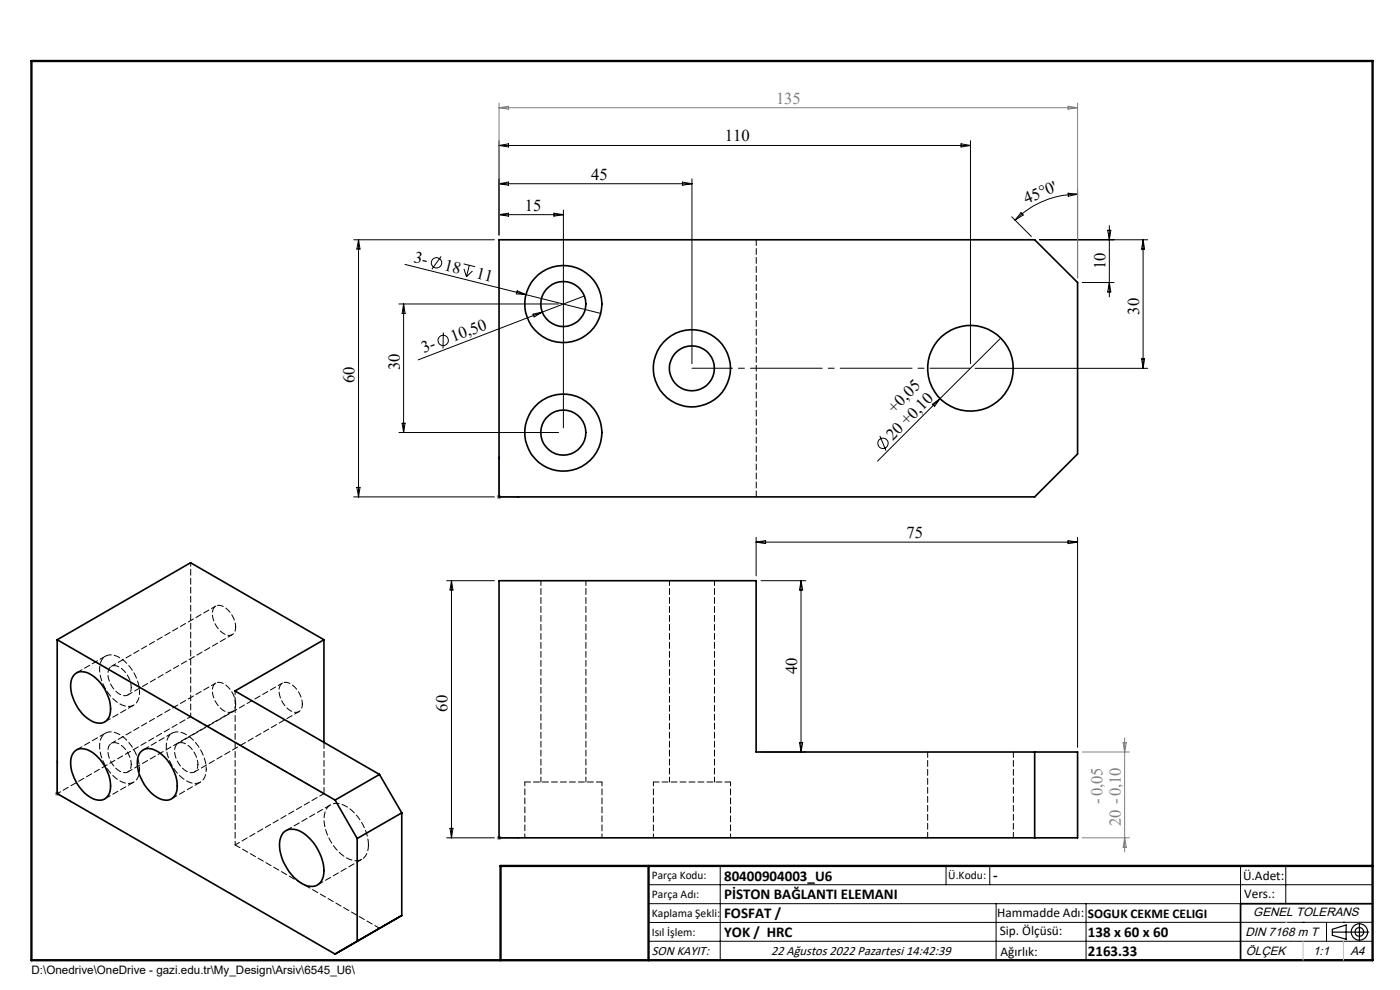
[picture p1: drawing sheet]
<svg xmlns="http://www.w3.org/2000/svg" width="297mm" height="210mm" viewBox="0 0 297 210" stroke-linecap="round" stroke-linejoin="round" font-family="sans-serif">
<g fill="none" stroke="#000" stroke-width=".21">
<path d="M105.9 29.8v20M105.9 30.9l2-.4v.7zM105.9 39l2-.4v.7zM105.9 39h40.9M105.9 30.9h100M144.8 38.6l2 .4-2 .3zM146.8 38v39.1M203.9 30.5l2 .4-2 .3zM205.9 29.8v47.3M75 50.9h29.9M76.1 50.9l.3 1.9h-.7zM76.1 50.9v54.5"/>
<path d="M85.9 56.1l25.7 6.4M93.6 54.4l-2 2.7M98.4 56l2.4 .6M98.4 57l.6 1.7M99.6 56.3l-.6 2.4M100.2 57.5l-1.2 1.2M105.9 45.5h13.6M105.9 45.5l2-.3v.7zM117.5 45.2l2 .3-2 .4zM119.5 44.5v46.3M214.6 46l4.2 4.2M216.6 45.1l.5 .5-1.8 1.1z"/>
<path d="M220.5 50.9h23M226.6 41l2 .2-2 .4zM228.6 41.2a19 19 0 0 0-13.3 5.5M228.6 40.2v18.7M229.6 59.9h6.7M235 48.9h.7l-.4 2zM235.3 47.9v15.1M235.3 59.9l.4 2h-.7zM242.5 50.9v27.2M242.5 50.9l.3 1.9h-.6zM84.6 64.5h33.9M85.6 64.5v27.2"/>
<path d="M85.6 64.5l.3 2h-.6zM94.1 70.5l-.1 3.4M109.7 61.7l1.9 .8-2.1-.2zM111.6 62.5l15.9 4M113.1 66.6l1.9-.4-1.7 1zM115 66.2l-26.3 10.1M124 62.8l-9 3.4M206.9 78.1h36.6M212.3 71.7l-12.9 12.9M242.2 76.1h.6l-.3 2zM84.6 91.7h33.9M85.3 89.8h.6l-.3 1.9z"/>
<path d="M186.7 92.5l1.3 3.1M197.8 85.8l1.6-1.2-1.1 1.6zM199.4 84.6l-13.2 13.2M75 105.4h29.9M75.7 103.4h.7l-.3 2zM160.4 114v8.2M160.4 115h68.2M160.4 115l2-.3v.6zM226.6 114.7l2 .3-2 .3zM228.6 114v44.5M94.8 123.2h10.1M95.8 123.2l.3 2h-.6z"/>
<path d="M95.8 123.2v54.5M161.4 123.2h9.6M169.9 123.2v36.3M169.9 123.2l.4 2h-.7zM161.4 159.5h9.6M169.6 157.5h.7l-.4 2zM94.8 177.7h10.1M95.5 175.7h.6l-.3 2zM137.6 187.7h153.6M137.6 191.7h153.6M137.6 199.7h153.6M152.8 183.7v20"/>
<path d="M200.7 183.7v4M210 183.7v4M211.3 191.7v12M230.4 191.7v12M263.2 183.7v20M272.8 183.7v8M276.4 195.6h.1M281.4 195.6v4.1M285 195.6h.1M291.2 195.6l-153.6 .1"/>
<circle cx="92.6" cy="55.7" r="1.1"/>
<circle cx="94" cy="72.2" r="1.09"/>
<circle cx="187.3" cy="94" r="1.09"/>
</g>
<g fill="none" stroke="#000" stroke-width=".25">
<path d="M282.6 197.7h7.8M282.6 197.1l3-.9v3l-3-.8zM288.4 195.8v3.8M106.2 203.7h185"/>
<circle cx="288.4" cy="197.7" r="1.74"/>
<circle cx="288.4" cy="197.7" r=".93"/>
</g>
<path d="M105.9 96.8l.1 .5h-.2zM105.9 96.8v8.6h4.3M109.7 105.3l.5 .1-.5 .1zM12.1 161.4l.1 .3h-.1zM12.1 161.4v6.9l3.1 1.8M14.9 169.9l.3 .2-.3-.1zM105.8 177.7h.2zM105.9 177.7h.1M105.9 177.7h4.3M110.2 177.7h-.5h.5" fill="none" stroke="#00f" stroke-width=".21"/>
<g fill="none" stroke="#808080" stroke-width=".21">
<path d="M105.9 21.9v27.9M105.9 22.9h122.7M105.9 22.9l2-.4v.7zM226.6 22.5l2 .4-2 .3zM228.6 21.9v37M105.4 105.4h1M105.5 105l.7 .8M105.9 104.9v1M106.2 105l-.7 .8M229.6 159.5h10M238.3 157.5h.6l-.3 2zM238.6 156.5v24.2"/>
<path d="M11.6 168.3h1.1M11.8 168l.7 .7M12.1 167.8v1.1M12.5 168l-.7 .7M105.4 177.7h1M105.5 177.4l.7 .7M105.9 177.2v1M106.2 177.4l-.7 .7M229.6 177.7h10M238.6 177.7l.3 2h-.6z"/>
</g>
<path d="M205.9 78.1h-59.1" fill="none" stroke="#000" stroke-width=".21" stroke-dasharray="15.2 1.3 1.3 1.3" stroke-dashoffset="6.6"/>
<path d="M291.2 191.7h-28v12" fill="none" stroke="#000" stroke-width=".35"/>
<path d="M6.7 12.9h284.5v190.8h-284.5zM137.6 183.7v20M291.2 183.7h-185v20" fill="none" stroke="#000" stroke-width=".5"/>
<path d="M276.4 199.7v4M285 199.7v4" fill="none" stroke="#c0c0c0" stroke-width=".21"/>
<path d="M272.8 195.6h.1" fill="none" stroke="#c0c0c0" stroke-width=".25"/>
<g fill="#00f">
<path d="M109.7 105.3l.5 .1-.5 .1zM105.9 96.8l.1 .5h-.2z"/>
<path d="M109.7 177.7h.5zM105.8 177.7h.2z"/>
<path d="M14.9 169.9l.3 .2-.3-.1zM12.1 161.4l.1 .3h-.1z"/>
</g>
<g fill="none" stroke="#000" stroke-width=".35">
<path d="M105.9 50.9h113.6l9.1 9v36.4l-9.1 9.1h-113.6zM12.1 135.7l59 34M12.1 135.7v32.6l59 34.1 14.1-8.2M12.1 135.7l28.3-16.3 28.3 16.3M68.7 135.7l-18.9 10.9 30.7 17.7M68.7 135.7v21.8M105.9 123.2h54.5v36.3h68.2v18.2h-122.7zM15.7 143.1a2.9 2.9 0 0 1 3.9 .2 8.9 8.9 0 0 1 3.7 8.3 2.36 2.36 0 0 1-3.7 1.5 9.1 9.1 0 0 1-4.5-8.5zM15.7 159.5a2.95 2.95 0 0 1 3.9 .1 9 9 0 0 1 3.7 8.3 2.36 2.36 0 0 1-3.7 1.5 9.1 9.1 0 0 1-4.5-8.5zM29.9 159.5a2.5 2.5 0 0 1 3.3-.2 8.9 8.9 0 0 1 4.3 8.6 2.38 2.38 0 0 1-3.7 1.5 9.1 9.1 0 0 1-4.6-8.5l.4-1zM219.5 159.5v18.2M60 176.7a3.1 3.1 0 0 1 4.2-.1 10.4 10.4 0 0 1 4.5 8.7 2.76 2.76 0 0 1-1.6 2.6 2.76 2.76 0 0 1-2.9-.4 10.2 10.2 0 0 1-4.8-9.2z"/>
<path d="M71.1 169.7l4.7 8.2M75.8 177.9v21.8l9.4-5.5M80.5 164.3l-9.4 5.4M80.5 164.3l4.7 8.1M85.2 172.4l-9.4 5.5M85.2 172.4v21.8"/>
<circle cx="119.5" cy="64.5" r="4.8"/>
<circle cx="119.5" cy="64.5" r="8.2"/>
<circle cx="146.8" cy="78.1" r="4.8"/>
<circle cx="146.8" cy="78.1" r="8.2"/>
<circle cx="205.9" cy="78.1" r="9.1"/>
<circle cx="119.5" cy="91.8" r="4.8"/>
<circle cx="119.5" cy="91.8" r="8.2"/>
</g>
<path d="M160.4 50.8v54.6M22.4 139.2l-6.2 3.5M22.2 153.1l6.2-3.5M22.4 155.5l-6.2 3.6M36.5 155.5l-6.1 3.6M68.7 157.4v10.9M22.2 169.4l6.2-3.5M36.4 169.4l6.1-3.5M70.1 170.7l-9.4 5.5M78.2 179.2a10 10 0 0 0-5.8-8.6 2.7 2.7 0 0 0-3.7 2.8 10.1 10.1 0 0 0 5.5 8.9 2.67 2.67 0 0 0 3.9-2.4l.1-.7M67.4 187.7l9.4-5.4" fill="none" stroke="#000" stroke-width=".21" stroke-dasharray="1.3 .6"/>
<path d="M196.8 159.5v18.2M49.9 179.2l30.6 17.7M127.7 165.9h-16.4M155 165.9h-16.4M215 177.7v-18.2" fill="none" stroke="#000" stroke-width=".21" stroke-dasharray="1.3 .6" stroke-dashoffset=".1"/>
<path d="M50 133a5.1 5.1 0 0 0-3.3-4.6 1.61 1.61 0 0 0-1.6 2.3 5 5 0 0 0 3.3 4.1 1.44 1.44 0 0 0 1.6-1.8M27.8 145.8a1.51 1.51 0 0 1-.7 1.6 1.51 1.51 0 0 1-1.7-.2 5.1 5.1 0 0 1-2.4-5.1 1.61 1.61 0 0 1 2.8-.3 5.5 5.5 0 0 1 2 4M50 149.4a5.1 5.1 0 0 0-3.3-4.7 1.61 1.61 0 0 0-1.6 2.3 5 5 0 0 0 3.3 4.1 1.44 1.44 0 0 0 1.6-1.7M64.1 149.4a5.1 5.1 0 0 0-3.3-4.7 1.61 1.61 0 0 0-1.6 2.3 5 5 0 0 0 3.3 4.1 1.44 1.44 0 0 0 1.6-1.7M27.8 162.1a1.51 1.51 0 0 1-.7 1.6 1.51 1.51 0 0 1-1.7-.1 5.1 5.1 0 0 1-2.4-5.2 1.61 1.61 0 0 1 2.8-.3 5.5 5.5 0 0 1 2 4M42 162.1a1.51 1.51 0 0 1-.7 1.6 1.51 1.51 0 0 1-1.8-.1 5.1 5.1 0 0 1-2.3-5.2 1.61 1.61 0 0 1 2.7-.3 5.5 5.5 0 0 1 2.1 4M111.3 165.9v11.8M127.7 177.7v-11.8M138.6 165.9v11.8M155 177.7v-11.8" fill="none" stroke="#000" stroke-width=".21" stroke-dasharray="1.3 .6" stroke-dashoffset=".4"/>
<path d="M45.8 128.6l-22.2 12.8M114.8 123.2v42.7M142 123.2v42.7M27.1 147.4l22.2-12.8M45.8 144.9l-22.2 12.8M59.9 144.9l-22.1 12.8M27.1 163.7l22.2-12.7M41.3 163.7l22.1-12.7M68.7 168.3l-18.8 10.9M124.3 165.9v-42.7M151.6 165.9v-42.7" fill="none" stroke="#000" stroke-width=".21" stroke-dasharray="1.3 .6" stroke-dashoffset=".2"/>
<path d="M40.5 152v-32.7M40.5 152l-28.3 16.3M49.9 146.6v32.6M68.7 168.3l-28.2-16.3" fill="none" stroke="#000" stroke-width=".21" stroke-dasharray="1.3 .6" stroke-dashoffset=".5"/>
<path d="M29.6 146.8a8.8 8.8 0 0 0-5.5-7.8 2.4 2.4 0 0 0-3 2.6 8.9 8.9 0 0 0 5.3 8.1 2.36 2.36 0 0 0 3.2-2.2v-.7M29.6 163.2a8.8 8.8 0 0 0-5.5-7.9 2.4 2.4 0 0 0-3 2.6 8.9 8.9 0 0 0 5.3 8.1 2.36 2.36 0 0 0 3.2-2.2v-.6M43.8 163.2a8.8 8.8 0 0 0-5.5-7.9 2.4 2.4 0 0 0-3 2.6 8.9 8.9 0 0 0 5.2 8.1 2.36 2.36 0 0 0 3.2-2.2l.1-.6" fill="none" stroke="#000" stroke-width=".21" stroke-dasharray="1.3 .6" stroke-dashoffset=".8"/>
<g font-size="3.5" fill="#808080">
<text x="164.6" y="22">135</text>
<text x="233.9" y="170.5" transform="rotate(-90 233.9 170.5)">-0,05</text>
<text x="237.8" y="175.3" transform="rotate(-90 237.8 175.3)">20 -0,10</text>
</g>
<g font-size="3.5">
<text x="153.8" y="30">110</text>
<text x="125.4" y="38.1">45</text>
<text x="111.4" y="44.7">15</text>
<text x="217.7" y="43.2" transform="rotate(-23 217.7 43.2)">45°0'</text>
<text x="87.6" y="55.6" transform="rotate(14 87.6 55.6)">3-</text>
<text x="94.1" y="57.3" transform="rotate(14 94.1 57.3)">18</text>
<text x="100.9" y="59" transform="rotate(14 100.9 59)">11</text>
<text x="234.5" y="57.1" transform="rotate(-90 234.5 57.1)">10</text>
<text x="241.7" y="66.7" transform="rotate(-90 241.7 66.7)">30</text>
<text x="89.9" y="75" transform="rotate(-21 89.9 75)">3-</text>
<text x="96.1" y="72.6" transform="rotate(-21 96.1 72.6)">10,50</text>
<text x="75.2" y="81.3" transform="rotate(-90 75.2 81.3)">60</text>
<text x="84.8" y="78.5" transform="rotate(-90 84.8 78.5)">30</text>
<text x="189.7" y="87.7" transform="rotate(-45 189.7 87.7)">+0,05</text>
<text x="189.4" y="93.5" transform="rotate(-45 189.4 93.5)">20 +0,10</text>
<text x="192.3" y="114.1">75</text>
<text x="169.1" y="142.9" transform="rotate(-90 169.1 142.9)">40</text>
<text x="95" y="150.9" transform="rotate(-90 95 150.9)">60</text>
</g>
<g font-size="3.2">
<text x="153.6" y="186.8">80400904003_U6</text>
<text x="153.6" y="190.8">PİSTON BAĞLANTI ELEMANI</text>
<text x="210.7" y="186.6">-</text>
<text x="153.6" y="194.8">FOSFAT /</text>
<text x="153.6" y="198.8">YOK / HRC</text>
<text x="230.8" y="198.7">138 x 60 x 60</text>
<text x="230.8" y="202.8">2163.33</text>
</g>
<g font-size="2.8">
<text x="263.7" y="186.7">Ü.Adet:</text>
<text x="263.9" y="190.5">Vers.:</text>
<text x="211.5" y="194.5">Hammadde Adı:</text>
<text x="230.8" y="194.7">SOGUK CEKME CELIGI</text>
<text x="138.3" y="202.6">SON KAYIT:</text>
<text x="163.6" y="202.6">22 Ağustos 2022 Pazartesi 14:42:39</text>
<text x="212.1" y="198.4">Sip. Ölçüsü:</text>
<text x="212.2" y="202.7">Ağırlık:</text>
</g>
<g font-size="2.6">
<text x="265.9" y="194.4">GENEL TOLERANS</text>
<text x="264.2" y="198.5">DIN 7168 m T</text>
<text x="264.3" y="202.6">ÖLÇEK</text>
<text x="278.5" y="202.6">1:1</text>
<text x="286.5" y="202.6">A4</text>
</g>
<g font-size="2.5">
<text x="138.3" y="186.4">Parça Kodu:</text>
<text x="138.3" y="190.5">Parça Adı:</text>
<text x="201.2" y="186.5">Ü.Kodu:</text>
<text x="138.3" y="194.5">Kaplama Şekli:</text>
<text x="138.3" y="198.6">Isıl İşlem:</text>
<text x="6.7" y="206.7">D:\Onedrive\OneDrive - gazi.edu.tr\My_Design\Arsiv\6545_U6\</text>
</g>
</svg>
